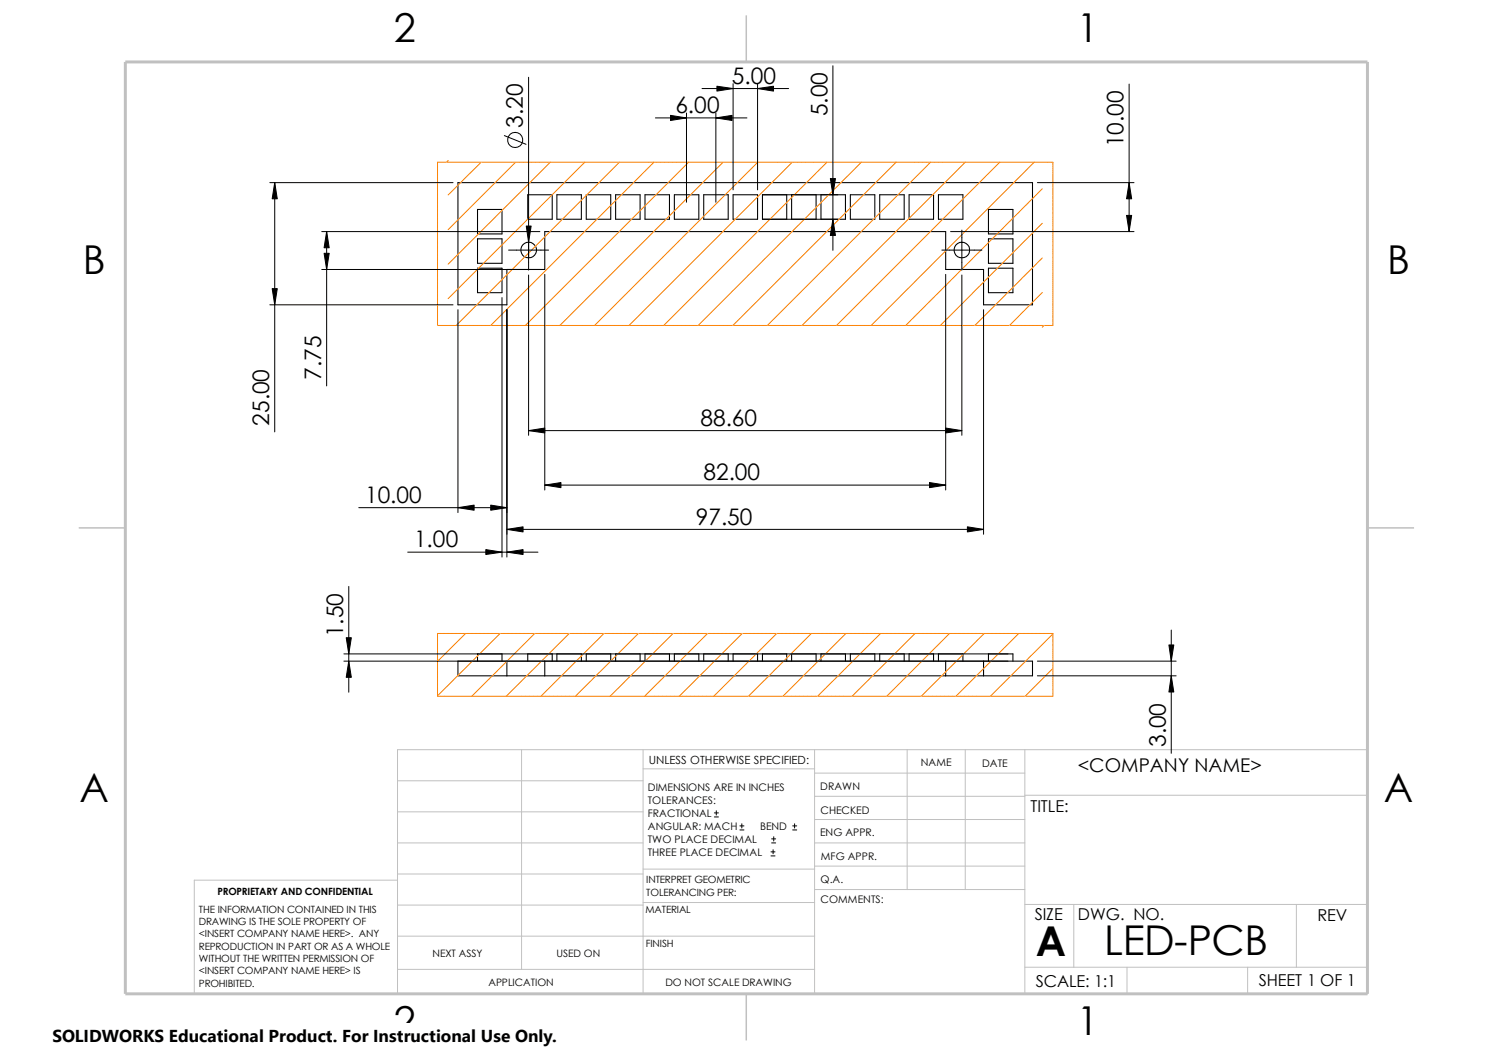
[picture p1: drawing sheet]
<svg xmlns="http://www.w3.org/2000/svg" width="297mm" height="210mm" viewBox="0 0 297 210" stroke-linecap="round" stroke-linejoin="round" font-family="sans-serif">
<g fill="none" stroke="#c0c0c0" stroke-width=".2">
<path d="M79.1 155.3h48.8M103.8 149.1v43.7M127.9 152.9h34.2M127.9 149.1v48.6M162.1 158.4h41.8M162.1 153.8h41.8M162.1 149.1v48.6M180.5 149.1v27.8M192 149.1v27.8M203.9 158.2h68.1M203.9 149.1v48.6M79.1 175h-40.4v22.7h233.3v-48.6h-192.9v48.6"/>
<path d="M79.1 167.6h48.8M79.1 173.8h48.8M79.1 161.5h48.8M127.9 179.5h34.2M127.9 172.8h34.2M162.1 167.6h41.8M162.1 176.9h41.8M162.1 163h41.8M162.1 172.3h41.8M203.9 179.9h68.1M213.6 179.9v12.5M257.9 179.9v12.5"/>
<path d="M79.1 192.8h83M79.1 180h48.8M79.1 186.2h83M203.9 192.4h68.1M224.2 192.4v5.3M248.2 192.4v5.3"/>
</g>
<path d="M148.5 3v9.3M15.7 105h9.2M272 105h9.3M148.5 197.7v9.2" fill="none" stroke="#c0c0c0" stroke-width=".3"/>
<path d="M24.9 12.3h247.1v185.4h-247.1z" fill="none" stroke="#c0c0c0" stroke-width=".59"/>
<g fill="none" stroke="#000" stroke-width=".21">
<path d="M91.1 36.3h114.3v24.3h-9.7v-7h-7.6v-7.5h-79.7v7.5h-7.6v7h-9.7zM105 38.7h4.9v4.9h-4.9zM110.8 38.7h4.9v4.9h-4.9zM116.6 38.7h4.9v4.9h-4.9zM122.5 38.7h4.8v4.9h-4.8zM128.3 38.7h4.9v4.9h-4.9zM134.2 38.7h4.8v4.9h-4.8zM140 38.7h4.9v4.9h-4.9zM145.8 38.7h4.9v4.9h-4.9zM151.7 38.7h4.8v4.9h-4.8zM157.5 38.7h4.8v4.9h-4.8zM163.3 38.7h4.9v4.9h-4.9z"/>
<path d="M169.2 38.7h4.8v4.9h-4.8zM175 38.7h4.9v4.9h-4.9zM180.8 38.7h4.9v4.9h-4.9zM186.7 38.7h4.9v4.9h-4.9zM95 41.7h4.9v4.8h-4.9zM95 47.5h4.9v4.9h-4.9zM95 53.3h4.9v4.9h-4.9zM196.6 41.7h4.9v4.8h-4.9zM196.6 47.5h4.9v4.9h-4.9zM196.6 53.3h4.9v4.9h-4.9zM91.1 131.5h114.3v2.9h-114.3zM95 131.5v-1.5h4.9v1.5"/>
<path d="M100.8 131.5v2.9M105 131.5v-1.5h4.9v1.5M108.4 131.5v2.9M110.8 131.5v-1.5h4.9v1.5M116.6 131.5v-1.5h4.9v1.5M122.5 131.5v-1.5h4.8v1.5M128.3 131.5v-1.5h4.9v1.5M134.2 131.5v-1.5h4.8v1.5M140 131.5v-1.5h4.9v1.5M145.8 131.5v-1.5h4.9v1.5M151.7 131.5v-1.5h4.8v1.5M157.5 131.5v-1.5h4.8v1.5"/>
<path d="M163.3 131.5v-1.5h4.9v1.5M169.2 131.5v-1.5h4.8v1.5M175 131.5v-1.5h4.9v1.5M180.8 131.5v-1.5h4.9v1.5M186.7 131.5v-1.5h4.9v1.5M188.1 131.5v2.9M195.7 131.5v2.9M196.6 131.5v-1.5h4.9v1.5"/>
<circle cx="105.2" cy="49.7" r="1.56"/>
<circle cx="191.4" cy="49.7" r="1.56"/>
</g>
<g fill="none" stroke="#e6e6db" stroke-width=".2">
<path d="M87 32.3h122.5v32.4h-122.5zM89.2 31.9l-.4 .4M95.7 32.3l-6.5 6.5M102.6 32.3l-13.4 13.4M109.5 32.3l-20.3 20.2M116.3 32.3l-27.1 27.1M123.2 32.3l-32.4 32.4M130.1 32.3l-32.5 32.4M137 32.3l-32.5 32.4M143.8 32.3l-32.4 32.4M150.7 32.3l-32.4 32.4M157.6 32.3l-32.5 32.4"/>
<path d="M164.5 32.3l-32.5 32.4M171.4 32.3l-32.5 32.4M178.3 32.3l-32.5 32.4M185.1 32.3l-32.4 32.4M192 32.3l-32.4 32.4M198.9 32.3l-32.5 32.4M205.7 32.3l-32.4 32.4M207.3 37.5l-27.1 27.2M207.3 44.4l-20.2 20.3M207.3 51.3l-13.4 13.4M207.3 58.2l-6.5 6.5M207.7 64.7l-.4 .4"/>
<path d="M87 126h122.5v12.5h-122.5zM92.6 126l-5.4 5.4M99.5 126l-12.3 12.3M106.4 126l-12.5 12.5M113.2 126l-12.5 12.5M120.1 126l-12.5 12.5M127 126l-12.5 12.5M133.9 126l-12.5 12.5M140.8 126l-12.6 12.5M147.7 126l-12.6 12.5M154.5 126l-12.5 12.5M161.4 126l-12.5 12.5"/>
<path d="M168.3 126l-12.6 12.5M175.2 126l-12.6 12.5M182 126l-12.5 12.5M188.9 126l-12.5 12.5M195.8 126l-12.5 12.5M202.6 126l-12.4 12.5M209.3 126.2l-12.3 12.3M209.3 133.1l-5.4 5.4"/>
</g>
<g fill="none" stroke="#ff8000" stroke-width=".2">
<path d="M87 32.3h122.5v32.4h-122.5zM89.2 31.9l-.4 .4M95.7 32.3l-6.5 6.5M102.6 32.3l-13.4 13.4M109.5 32.3l-20.3 20.2M116.3 32.3l-27.1 27.1M123.2 32.3l-32.4 32.4M130.1 32.3l-32.5 32.4M137 32.3l-32.5 32.4M143.8 32.3l-32.4 32.4M150.7 32.3l-32.4 32.4M157.6 32.3l-32.5 32.4"/>
<path d="M164.5 32.3l-32.5 32.4M171.4 32.3l-32.5 32.4M178.3 32.3l-32.5 32.4M185.1 32.3l-32.4 32.4M192 32.3l-32.4 32.4M198.9 32.3l-32.5 32.4M205.7 32.3l-32.4 32.4M207.3 37.5l-27.1 27.2M207.3 44.4l-20.2 20.3M207.3 51.3l-13.4 13.4M207.3 58.2l-6.5 6.5M207.7 64.7l-.4 .4"/>
<path d="M87 126h122.5v12.5h-122.5zM92.6 126l-5.4 5.4M99.5 126l-12.3 12.3M106.4 126l-12.5 12.5M113.2 126l-12.5 12.5M120.1 126l-12.5 12.5M127 126l-12.5 12.5M133.9 126l-12.5 12.5M140.8 126l-12.6 12.5M147.7 126l-12.6 12.5M154.5 126l-12.5 12.5M161.4 126l-12.5 12.5"/>
<path d="M168.3 126l-12.6 12.5M175.2 126l-12.6 12.5M182 126l-12.5 12.5M188.9 126l-12.5 12.5M195.8 126l-12.5 12.5M202.6 126l-12.4 12.5M209.3 126.2l-12.3 12.3M209.3 133.1l-5.4 5.4"/>
</g>
<g fill="none" stroke="#000" stroke-width=".2">
<path d="M105.2 15.4v38.3M139.7 17.6h17.2M145.8 16.6v21.2M150.7 16.6v21.2M165.7 13.1v36.7M224.6 16.7v29.4M53.7 36.3h36.4M54.7 36.3v49.6M100.3 27l4.3 1.7M130.4 23.5h18.2M136.6 22.5v17.7M142.4 22.5v17.7"/>
<path d="M151.7 38.7h15M206.4 36.3h19.2M64 46.1h43.4M64 53.6h43.4M65 46.1v30.7M99.9 59.2v51.6M101.2 49.7h7.9M105.2 54.7v31.9M108.4 54.6v42.9M151.7 43.6h15M187.4 49.7h7.9M188.1 54.6v42.9"/>
<path d="M189.1 46.1h36.5M191.3 45.8v7.9M191.3 54.7v31.9M53.7 60.6h36.4M91.1 61.6v40.3M100.8 61.6v49.2M195.7 61.6v44.7M105.2 85.6h86.1M108.4 96.5h79.7M69.4 116.6v21.1M71.4 101h29.4M81.1 109.8h25.9"/>
<path d="M100.8 105.3h94.9M68.4 131.5h132.1M68.4 130h132.1M206.4 134.4h27.6M206.4 131.5h27.6M233 125.3v24.5M142.1 162.5h.8M142.1 161.7h.8M142.5 161.2v.9M147.2 165.1h.8M147.2 164.3h.8M147.6 163.8v.9"/>
<path d="M153.4 170.2h.8M153.4 169.4h.8M153.5 167.6h.8M153.5 166.8h.8M153.8 169v.8M153.9 166.4v.9M157.7 165.1h.8M157.7 164.3h.8M158.1 163.8v.9"/>
<circle cx="102.5" cy="27.9" r="1.52"/>
</g>
<g fill="#000" stroke="#000" stroke-width=".2">
<path d="M142.6 17.1l3.2 .5-3.2 .5zM150.7 17.6l3.2-.5v1zM54.7 36.3l.5 3.2h-1.1zM133.4 22.9l3.2 .6-3.2 .5zM142.4 23.5l3.2-.6v1.1zM165.2 35.5h1l-.5 3.2zM224.6 36.3l.5 3.2h-1zM65 46.1l.5 3.2h-1zM64.5 50.4h1l-.5 3.2zM104.7 45h1l-.5 3.2zM165.7 43.6l.5 3.2h-1zM224.1 42.8h1l-.5 3.3z"/>
<path d="M54.1 57.4h1.1l-.5 3.2zM105.2 85.6l3.2-.5v1zM108.4 96.5l3.2-.5v1zM184.9 96l3.2 .5-3.2 .5zM188.1 85.1l3.2 .5-3.2 .5zM91.1 101l3.2-.5v1zM96.6 109.3l3.3 .5-3.3 .5zM100.8 105.3l3.3-.5v1zM97.6 100.5l3.2 .5-3.2 .5zM100.8 109.8l3.3-.5v1zM192.4 104.8l3.3 .5-3.3 .5zM69.4 131.5l.5 3.2h-1z"/>
<path d="M68.9 126.8h1l-.5 3.2zM233 134.4l.5 3.2h-1zM232.5 128.3h1l-.5 3.2z"/>
</g>
<path d="M10.4 203.6h100.4v6.4h-100.4z" fill="#fff"/>
<g font-size="8.2">
<text x="206" y="190.2">A</text>
<text x="219.7" y="190">LED-PCB</text>
</g>
<g font-size="7.9">
<text x="78.4" y="8.3">2</text>
<text x="214.2" y="8.3">1</text>
<text x="16.5" y="54.6">B</text>
<text x="275.9" y="54.6">B</text>
<text x="15.8" y="159.6">A</text>
<text x="275.3" y="159.6">A</text>
<text x="78.4" y="205.9">2</text>
<text x="214.2" y="205.9">1</text>
</g>
<g font-size="4.5">
<text x="145.6" y="16.7">5.00</text>
<text x="134.4" y="22.5">6.00</text>
<text x="164.6" y="23.1" transform="rotate(-90 164.6 23.1)">5.00</text>
<text x="104" y="25.4" transform="rotate(-90 104 25.4)">3.20</text>
<text x="223.5" y="29.3" transform="rotate(-90 223.5 29.3)">10.00</text>
<text x="63.9" y="75.5" transform="rotate(-90 63.9 75.5)">7.75</text>
<text x="53.6" y="84.6" transform="rotate(-90 53.6 84.6)">25.00</text>
<text x="139.3" y="84.7">88.60</text>
<text x="139.9" y="95.5">82.00</text>
<text x="72.6" y="100">10.00</text>
<text x="138.4" y="104.4">97.50</text>
<text x="82.4" y="108.9">1.00</text>
<text x="68.3" y="126.7" transform="rotate(-90 68.3 126.7)">1.50</text>
<text x="231.9" y="148.5" transform="rotate(-90 231.9 148.5)">3.00</text>
</g>
<text font-size="3.8" x="214.4" y="153.6">&lt;COMPANY NAME&gt;</text>
<text font-size="3.4" x="10.4" y="207.3">SOLIDWORKS Educational Product. For Instructional Use Only.</text>
<g font-size="3.3">
<text x="205" y="161.5">TITLE:</text>
<text x="205.9" y="183">SIZE</text>
<text x="214.4" y="183">DWG. NO.</text>
<text x="262.1" y="183.1">REV</text>
<text x="206" y="196.2">SCALE: 1:1</text>
<text x="250.4" y="196.2">SHEET 1 OF 1</text>
</g>
<text font-size="2.2" x="129.1" y="152">UNLESS OTHERWISE SPECIFIED:</text>
<g font-size="2.1">
<text x="183.2" y="152.4">NAME</text>
<text x="195.4" y="152.4">DATE</text>
<text x="128.9" y="157.4">DIMENSIONS ARE IN INCHES</text>
<text x="128.9" y="159.9">TOLERANCES:</text>
<text x="163.2" y="157.1">DRAWN</text>
<text x="163.2" y="161.8">CHECKED</text>
<text x="128.9" y="167.7">TWO PLACE DECIMAL</text>
<text x="128.9" y="162.5">FRACTIONAL</text>
<text x="128.9" y="165.1">ANGULAR: MACH</text>
<text x="151.2" y="165.1">BEND</text>
<text x="163.2" y="166.3">ENG APPR.</text>
<text x="128.9" y="170.3">THREE PLACE DECIMAL</text>
<text x="163.3" y="170.9">MFG APPR.</text>
<text x="163.2" y="175.5">Q.A.</text>
<text x="163.2" y="179.6">COMMENTS:</text>
</g>
<g font-size="2">
<text x="43.3" y="178">PROPRIETARY AND CONFIDENTIAL</text>
<text x="128.6" y="178.1">TOLERANCING PER:</text>
<text x="128.6" y="175.7">INTERPRET GEOMETRIC</text>
<text x="39.6" y="181.5">THE INFORMATION CONTAINED IN THIS</text>
<text x="39.6" y="183.9">DRAWING IS THE SOLE PROPERTY OF</text>
<text x="128.4" y="181.6">MATERIAL</text>
<text x="39.6" y="186.4">&lt;INSERT COMPANY NAME HERE&gt;. ANY</text>
<text x="39.6" y="188.8">REPRODUCTION IN PART OR AS A WHOLE</text>
<text x="39.6" y="191.3">WITHOUT THE WRITTEN PERMISSION OF</text>
<text x="86.1" y="190.4">NEXT ASSY</text>
<text x="110.7" y="190.4">USED ON</text>
<text x="128.5" y="188.3">FINISH</text>
<text x="39.6" y="196.2">PROHIBITED.</text>
<text x="39.6" y="193.8">&lt;INSERT COMPANY NAME HERE&gt; IS</text>
<text x="97.2" y="196">APPLICATION</text>
<text x="132.4" y="196.1">DO NOT SCALE DRAWING</text>
</g>
</svg>
